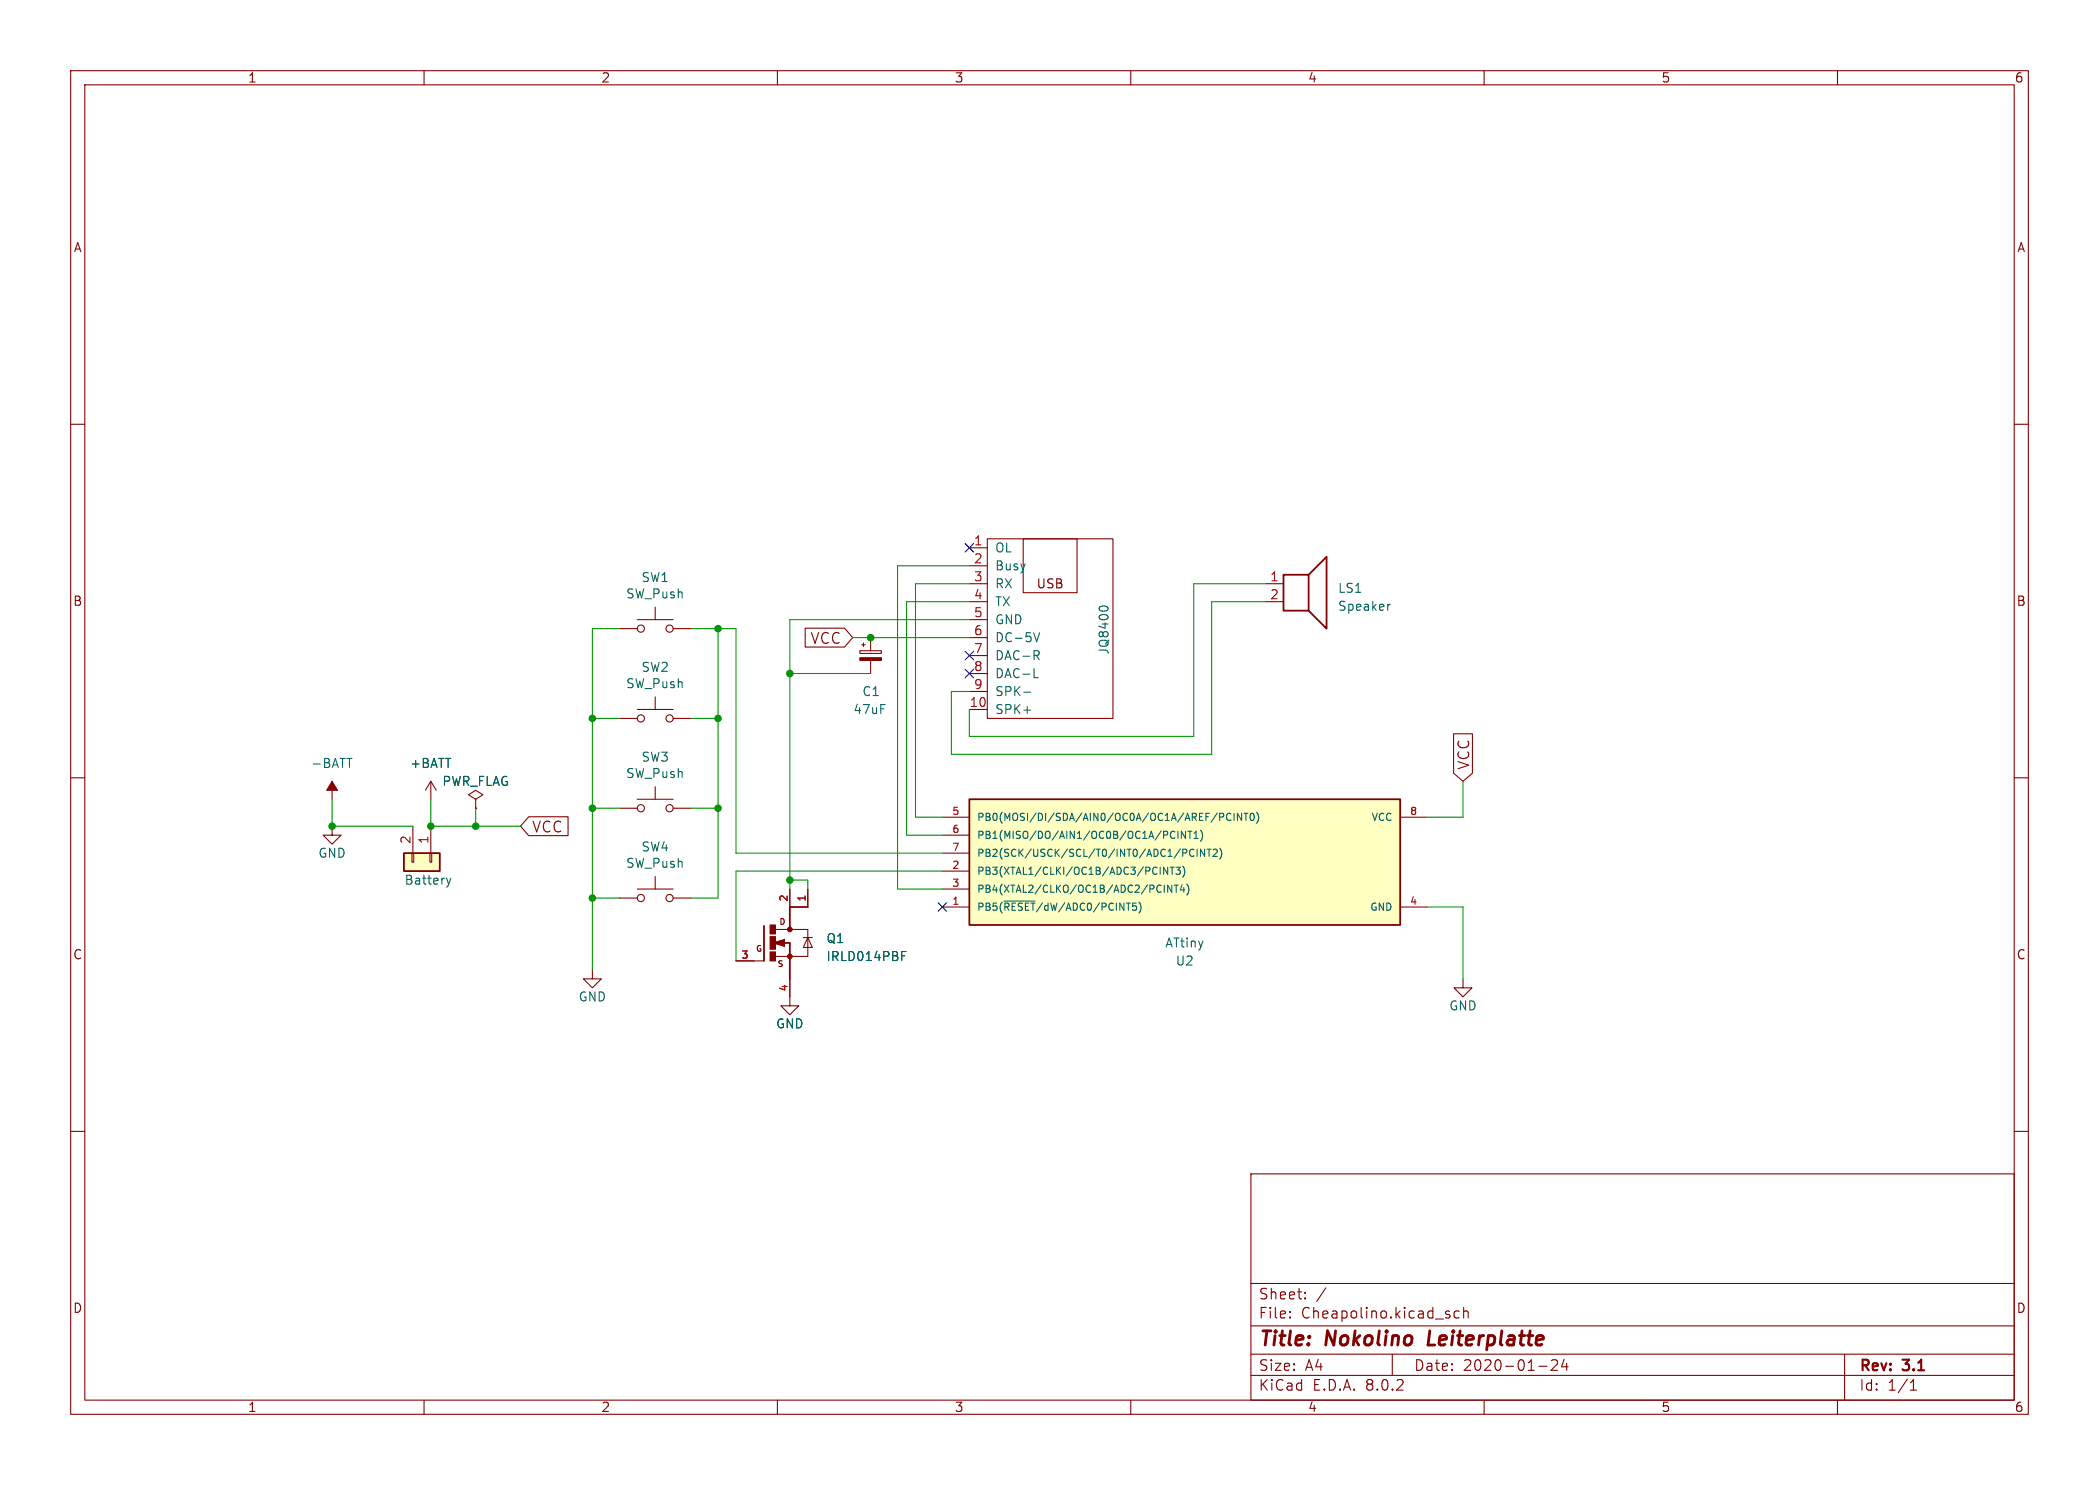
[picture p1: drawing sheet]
<svg xmlns="http://www.w3.org/2000/svg" width="297mm" height="210mm" viewBox="0 0 297 210" stroke-linecap="round" stroke-linejoin="round" font-family="sans-serif">
<g fill="none" stroke="#840000" stroke-width=".15">
<path d="M10 10h277v190h-277zM12 12h273v186h-273zM60 10v2M110 10v2M160 10v2M210 10v2M260 10v2M10 60h2M285 60h2M137.2 77.5h2.5M139.7 76.2h17.8v25.4h-17.8zM144.8 76.2h7.6v7.6h-7.6z"/>
<path d="M87.6 88.9h2.6M90.2 87.6h5M92.7 85.9v1.7M92.7 98.6v1.7M95.2 88.9h2.6M121.7 92h3v.4h-3zM121.9 91.2h.5M122.2 90.9v.5M123.2 90.2v1.8M123.2 93.4v1.9M137.2 82.6h2.5M137.2 85.1h2.5"/>
<path d="M137.2 87.6h2.5M137.2 80h2.5M137.2 90.2h2.5M137.2 92.7h2.5M137.2 95.3h2.5M137.2 97.8h2.5M179.1 82.6h2.5M179.1 85.1h2.5M10 110h2M47 116.8v1.3h-1.3l1.3 1.3 1.3-1.3h-1.3M67.3 113l1-.6-1-.6-1 .6 1 .6v1.3M67.3 114.3h.1"/>
<path d="M87.6 114.3h2.6M87.6 101.6h2.6M90.2 113h5M90.2 100.3h5M92.7 111.3v1.7M95.2 114.3h2.6M95.2 101.6h2.6M137.2 100.3h2.5M285 110h2M83.8 137.2v1.2h1.3l-1.3 1.3-1.3-1.3h1.3M87.6 127h2.6M90.2 125.7h5"/>
<path d="M92.7 124v1.7M95.2 127h2.6M104.1 135.9h4M109.5 133.4l1.5-.6v1.1zM109.8 131.4h4.5v3.9h-4.6M110.9 133.1l-1.4 .3M111.8 138.4v3.8h1.2l-1.2 1.3-1.3-1.3h1.3M111.8 125.7v2.6M111.8 131.3v.1M111.8 135.3v.1M113.7 132.6h1.2M114.3 132.6l.6 1.4h-1.2z"/>
<path d="M114.3 125.7v2.6M207 138.4v1.3h-1.3l1.3 1.3 1.3-1.3h-1.3M10 160h2M285 160h2M177 166h108v32h-108zM60 198v2M110 198v2M160 198v2M177 194.5h108M177 191.5h108M177 187.5h108M177 181.5h108"/>
<path d="M182.5 186.3h.1l-.1 .1M182.5 186.3v.1M182.5 185.5v.1M182.5 185.5h.1l-.1 .1M184.7 183.6v.1M184.7 183.6h-.1l.1 .1M184.7 182.8v.1M184.7 182.8h-.1l.1 .1M187.6 182.1l-1.3 2M197 191.5v3M205.1 186l.1 .1-.1 .2M206.5 185.5l-.5-.1-.3 .3v.4l.2 .2 .1 .1 .5-.1"/>
<path d="M207.1 185.5a.37 .37 0 0 1 .6 .1v.8M207.1 184.9v1.5M210 198v2M217.7 193.2h1.2M219.5 192.4l.2-.1 .5 .1a.41 .41 0 0 1 .1 .5l-.8 .9h.9M221.3 192.2l-.3 1.1h.9M221.7 192.8v1M260 198v2M261 191.5v6.5M270.3 196.6h.9M270.3 195.5l.4-.4v1.5"/>
<circle cx="90.7" cy="88.9" r=".51"/>
<circle cx="94.7" cy="88.9" r=".51"/>
<circle cx="90.7" cy="101.6" r=".51"/>
<circle cx="90.7" cy="114.3" r=".51"/>
<circle cx="94.7" cy="114.3" r=".51"/>
<circle cx="94.7" cy="101.6" r=".51"/>
<circle cx="90.7" cy="127" r=".51"/>
<circle cx="94.7" cy="127" r=".51"/>
</g>
<path d="M202.3 188.2l-.2 2h.9" fill="none" stroke="#840000" stroke-width=".4"/>
<g fill="#840000" stroke="#840000" stroke-width=".15">
<path d="M109 130.8h.7v1.3h-.7z"/>
<path d="M109 134.6h.7v1.3h-.7z"/>
<path d="M109 132.5h.7v1.7h-.7z"/>
<path d="M121.7 93h3v.4h-3z"/>
</g>
<g fill="#840000" stroke="#840000" stroke-width=".14">
<circle cx="111.8" cy="135.3" r=".33"/>
<circle cx="111.8" cy="131.4" r=".33"/>
</g>
<path d="M181.6 81.3h3.6v5.1h-3.6zM185.2 81.3l2.5-2.6v10.2l-2.5-2.5M108.1 130.9v5M109.5 133.4h2.3v1.7M111.8 135.4v3M114.3 128.3h-2.5v3" fill="none" stroke="#840000" stroke-width=".25"/>
<path d="M110.6 133.1l-.9 .3 1.2 .2v-.5l-1 .3" fill="none" stroke="#840000" stroke-width=".3"/>
<path d="M144.9 97.9h.9M146.3 89.5l.4 1.2 .4-1.2M146.3 95.8h.6M146.6 92.7l.4 .6M146.8 92l.2 .3v.3l-.2 .1M155.5 86a.79 .79 0 0 1 1.3 0M196.7 85.5l-.3 .1M127.6 135.2h.4M127.6 134.6h.6" fill="none" stroke="#006464" stroke-width=".15"/>
<path d="M57.1 120.7h5.1v2.5h-5.1z" fill="#ffffc2"/>
<path d="M47 110.5v2.5M58.4 116.8v3.9M61 116.8v3.9M58.3 120.7h.2v1.2h-.2zM60.8 120.7h.3v1.2h-.3z" fill="none" stroke="#840000" stroke-width=".15"/>
<path d="M57.1 120.7h5.1v2.5h-5.1z" fill="none" stroke="#840000" stroke-width=".25"/>
<path d="M49.1 107.3h.7M63.2 124.2l.3 .8M63.5 125l-.2 .4M63.8 124.2l-.3 .8" fill="none" stroke="#006464" stroke-width=".15"/>
<path d="M47 110.5l.8 1.3h-1.6z" fill="#840000" stroke="#840000" stroke-width=".15"/>
<path d="M137.2 113h60.9v17.8h-60.9z" fill="#ffffc2"/>
<path d="M137.2 113h60.9v17.8h-60.9z" fill="none" stroke="#840000" stroke-width=".25"/>
<g fill="none" stroke="#840000" stroke-width=".15">
<path d="M113.9 88.8h5.6l1.1 1.4-1.1 1.3h-5.6zM61 110.5l-.8 1.3M61 110.5v2.5M61 110.5l.7 1.3M67.3 114.3h.1M74.8 115.5h5.6v2.7h-5.6l-1.1-1.4zM133.3 115.6h3.9M133.3 118.1h3.9M198.1 115.6h3.8M205.7 103.8h2.6v5.5l-1.3 1.2-1.3-1.2zM104.1 135.9h2.6M111.8 125.7v2.6"/>
<path d="M111.8 138.4v2.6M114.3 125.7v2.6M133.3 128.3h3.9M133.3 123.2h3.9M133.3 125.7h3.9M133.3 120.7h3.9M198.1 128.3h3.8"/>
</g>
<g fill="none" stroke="#006464" stroke-width=".15">
<path d="M165.7 118.4l.3 .2 .2-.1M166.2 117.7l-.2-.1-.3 .1M166.7 117.6v1M167.7 117.6v1l-.5-1v1M168.1 117.6h.6M168.4 117.6v1M168.9 118.6h.6M168.9 117.8l.3-.2v1M169.9 117.4a1.16 1.16 0 0 1 0 1.6M172.6 120a1.16 1.16 0 0 1 0 1.5M172.6 115.5h.5l.1-.1-.1-.3-.5-.1v1M174.2 115.1a.48 .48 0 0 0-.7 .4 .48 .48 0 0 0 .5 .5l.2-.1"/>
<path d="M174.6 115v1M175.7 115v1l-.6-1v1M176 115h.6M176.3 115v1M177 115.1l.1-.1a.54 .54 0 0 1 .4 .5 .54 .54 0 0 1-.4 .5l-.1-.1-.1-.3zM177.8 114.9a1.16 1.16 0 0 1 0 1.5M127.6 135.2h.4M127.6 134.6h.6M142.1 127.4h4.3M160.8 128.2v.4M161.2 127.6a1.16 1.16 0 0 1 0 1.5M164.2 122.6v1.1"/>
<path d="M164.7 125.2v1M165.2 122.6v1.1l-.6-1.1v1.1M165.6 122.6h.5M165.8 125.2v1l-.6-1v1M165.9 122.6v1.1M166.1 125.2h.6M166.4 122.6h.6l-.3 .4 .3 .1v.5l-.2 .1-.4-.1M166.4 125.2v1M167.3 125.1l-.3 .8h.6M167.4 122.5a1.16 1.16 0 0 1 0 1.5M167.4 120.1h.3l.2 .2-.1 .3h-.4M167.5 125.5v.7"/>
<path d="M167.9 125a1.16 1.16 0 0 1 0 1.6M168.9 120.2a.48 .48 0 0 0-.6 .3 .48 .48 0 0 0 .5 .6l.1-.1M169.4 120.1v1M170.4 120.1v1l-.5-1v1M170.8 120.1h.6M171.1 120.1v1M171.7 120.2l.3-.1 .2 .3-.6 .7h.6"/>
</g>
<g fill="none" stroke="#009600" stroke-width=".15">
<path d="M87.6 88.9h-3.8v48.3M97.8 88.9h6.3v31.8h29.2M101.6 88.9v38.1h-3.8M111.8 95.3h11.4M120.6 90.2h16.6M137.2 87.6h-25.4v38.1M137.2 82.6h-7.7v33h3.8M137.2 80h-10.2v45.7h6.3M137.2 85.1h-8.9v33h5M179.1 82.6h-10.2v21.5h-31.7v-3.8M179.1 85.1h-7.7v21.6h-36.8v-8.9h2.6M47 113v3.8h11.4"/>
<path d="M61 113v3.8h12.7M67.3 114.3v2.5M83.8 101.6h3.8M83.8 114.3h3.8M97.8 101.6h3.8M97.8 114.3h3.8M207 110.5v5.1h-5.1M83.8 127h3.8M111.8 124.5h2.5v1.2M133.3 123.2h-29.2v12.7M201.9 128.3h5.1v10.1"/>
</g>
<path d="M136.6 76.9l1.2 1.2M137.8 76.9l-1.2 1.2M136.6 94.6l1.2 1.3M136.6 92.1l1.2 1.2M137.8 94.6l-1.2 1.3M137.8 92.1l-1.2 1.2M132.7 127.7l1.3 1.2M134 127.7l-1.3 1.2" fill="none" stroke="#000084" stroke-width=".15"/>
<g fill="#009600" stroke="#009600" stroke-width=".15">
<circle cx="47" cy="116.8" r=".46"/>
<circle cx="101.6" cy="101.6" r=".46"/>
<circle cx="83.8" cy="101.6" r=".46"/>
<circle cx="83.8" cy="127" r=".46"/>
<circle cx="83.8" cy="114.3" r=".46"/>
<circle cx="101.6" cy="114.3" r=".46"/>
<circle cx="61" cy="116.8" r=".46"/>
<circle cx="67.3" cy="116.8" r=".46"/>
<circle cx="101.6" cy="88.9" r=".46"/>
<circle cx="111.8" cy="95.3" r=".46"/>
<circle cx="111.8" cy="124.5" r=".46"/>
<circle cx="123.2" cy="90.2" r=".46"/>
</g>
<g font-size="2.8" fill="#840000">
<text x="178" y="190.9">Title:</text>
<text x="187.7" y="190.9">Nokolino</text>
<text x="202.9" y="190.9">Leiterplatte</text>
</g>
<g font-size="2.1" fill="#840000">
<text x="114.6" y="91.3">VCC</text>
<text x="208.1" y="109" transform="rotate(-90 208.1 109)">VCC</text>
<text x="75.2" y="117.9">VCC</text>
<text x="178" y="184">Sheet:</text>
<text x="178" y="186.7">File:</text>
<text x="184.1" y="186.7">Cheapolino.kicad_sch</text>
<text x="178" y="196.9">KiCad</text>
<text x="178" y="194.1">Size:</text>
<text x="184.7" y="194.1">A4</text>
<text x="185.7" y="196.9">E.D.A.</text>
<text x="193.3" y="196.9">8.0.2</text>
<text x="200" y="194.1">Date:</text>
<text x="207" y="194.1">2020-01-24</text>
<text x="263" y="194.3">Rev:</text>
<text x="263" y="196.9">Id:</text>
<text x="267.1" y="196.9">1/1</text>
<text x="269.4" y="194.3">3.1</text>
</g>
<g font-size="1.8" fill="#840000">
<text x="35" y="11.9">1</text>
<text x="85" y="11.9">2</text>
<text x="135" y="11.9">3</text>
<text x="185" y="11.9">4</text>
<text x="235" y="11.9">5</text>
<text x="285" y="11.9">6</text>
<text x="10.3" y="35.9">A</text>
<text x="285.3" y="35.9">A</text>
<text x="146.6" y="83.4">USB</text>
<text x="10.3" y="85.9">B</text>
<text x="285.3" y="85.9">B</text>
<text x="10.3" y="135.9">C</text>
<text x="285.3" y="135.9">C</text>
<text x="10.3" y="185.9">D</text>
<text x="285.3" y="185.9">D</text>
<text x="35" y="199.9">1</text>
<text x="85" y="199.9">2</text>
<text x="135" y="199.9">3</text>
<text x="185" y="199.9">4</text>
<text x="235" y="199.9">5</text>
<text x="285" y="199.9">6</text>
</g>
<g font-size="1.8" fill="#a90000">
<text x="137.7" y="77.2">1</text>
<text x="137.7" y="79.8">2</text>
<text x="137.7" y="82.3">3</text>
<text x="179.6" y="82.3">1</text>
<text x="137.7" y="84.8">4</text>
<text x="137.7" y="87.4">5</text>
<text x="137.7" y="89.9">6</text>
<text x="179.6" y="84.8">2</text>
<text x="137.7" y="92.5">7</text>
<text x="137.7" y="95">8</text>
<text x="137.1" y="100.1">10</text>
<text x="137.7" y="97.5">9</text>
<text x="58.2" y="119.5" transform="rotate(-90 58.2 119.5)">2</text>
<text x="60.7" y="119.5" transform="rotate(-90 60.7 119.5)">1</text>
</g>
<g font-size="1.8" fill="#006464">
<text x="90.7" y="82.5">SW1</text>
<text x="140.7" y="78.3">OL</text>
<text x="140.7" y="80.9">Busy</text>
<text x="140.7" y="83.4">RX</text>
<text x="88.5" y="84.8">SW_Push</text>
<text x="140.7" y="86">TX</text>
<text x="140.7" y="88.5">GND</text>
<text x="189.2" y="84">LS1</text>
<text x="189.2" y="86.6">Speaker</text>
<text x="90.7" y="95.2">SW2</text>
<text x="140.7" y="91">DC-5V</text>
<text x="140.7" y="93.6">DAC-R</text>
<text x="157.1" y="92.7" transform="rotate(-90 157.1 92.7)">JQ8400</text>
<text x="88.5" y="97.5">SW_Push</text>
<text x="120.7" y="101.2">47uF</text>
<text x="121.9" y="98.7">C1</text>
<text x="140.7" y="101.2">SPK+</text>
<text x="140.7" y="96.1">DAC-L</text>
<text x="140.7" y="98.7">SPK-</text>
<text x="90.7" y="107.9">SW3</text>
<text x="44" y="108.8">-BATT</text>
<text x="57.9" y="108.8">+BATT</text>
<text x="62.5" y="111.4">PWR_FLAG</text>
<text x="88.5" y="110.2">SW_Push</text>
<text x="45" y="121.5">GND</text>
<text x="57.2" y="125.3">Battery</text>
<text x="88.5" y="122.9">SW_Push</text>
<text x="90.7" y="120.6">SW4</text>
<text x="116.8" y="133.6">Q1</text>
<text x="116.8" y="136.1">IRLD014PBF</text>
<text x="164.8" y="134.2">ATtiny</text>
<text x="166.3" y="136.8">U2</text>
<text x="81.8" y="141.8">GND</text>
<text x="205" y="143.1">GND</text>
<text x="109.7" y="145.6">GND</text>
</g>
<g font-size="1.4" fill="#a90000">
<text x="134.6" y="115.3">5</text>
<text x="134.6" y="117.9">6</text>
<text x="199.4" y="115.3">8</text>
<text x="134.6" y="122.9">2</text>
<text x="134.6" y="125.5">3</text>
<text x="134.6" y="120.4">7</text>
<text x="111.5" y="127.6" transform="rotate(-90 111.5 127.6)">2</text>
<text x="114" y="127.6" transform="rotate(-90 114 127.6)">1</text>
<text x="134.6" y="128">1</text>
<text x="199.4" y="128">4</text>
<text x="104.8" y="135.6">3</text>
<text x="111.5" y="140.3" transform="rotate(-90 111.5 140.3)">4</text>
</g>
<g font-size="1.4" fill="#006464">
<text x="138.2" y="116.3">PB0(MOSI/DI/SDA/AIN0/OC0A/OC1A/AREF/PCINT0)</text>
<text x="138.2" y="118.8">PB1(MISO/DO/AIN1/OC0B/OC1A/PCINT1)</text>
<text x="193.9" y="116.3">VCC</text>
<text x="138.2" y="123.9">PB3(XTAL1/CLKI/OC1B/ADC3/PCINT3)</text>
<text x="138.2" y="121.4">PB2(SCK/USCK/SCL/T0/INT0/ADC1/PCINT2)</text>
<text x="138.2" y="129">PB5(~{RESET}/dW/ADC0/PCINT5)</text>
<text x="138.2" y="126.5">PB4(XTAL2/CLKO/OC1B/ADC2/PCINT4)</text>
<text x="193.8" y="129">GND</text>
</g>
<g font-size="1.1" fill="#840000">
<text x="110.2" y="131">D</text>
<text x="106.8" y="134.8">G</text>
<text x="109.9" y="137">S</text>
</g>
</svg>
